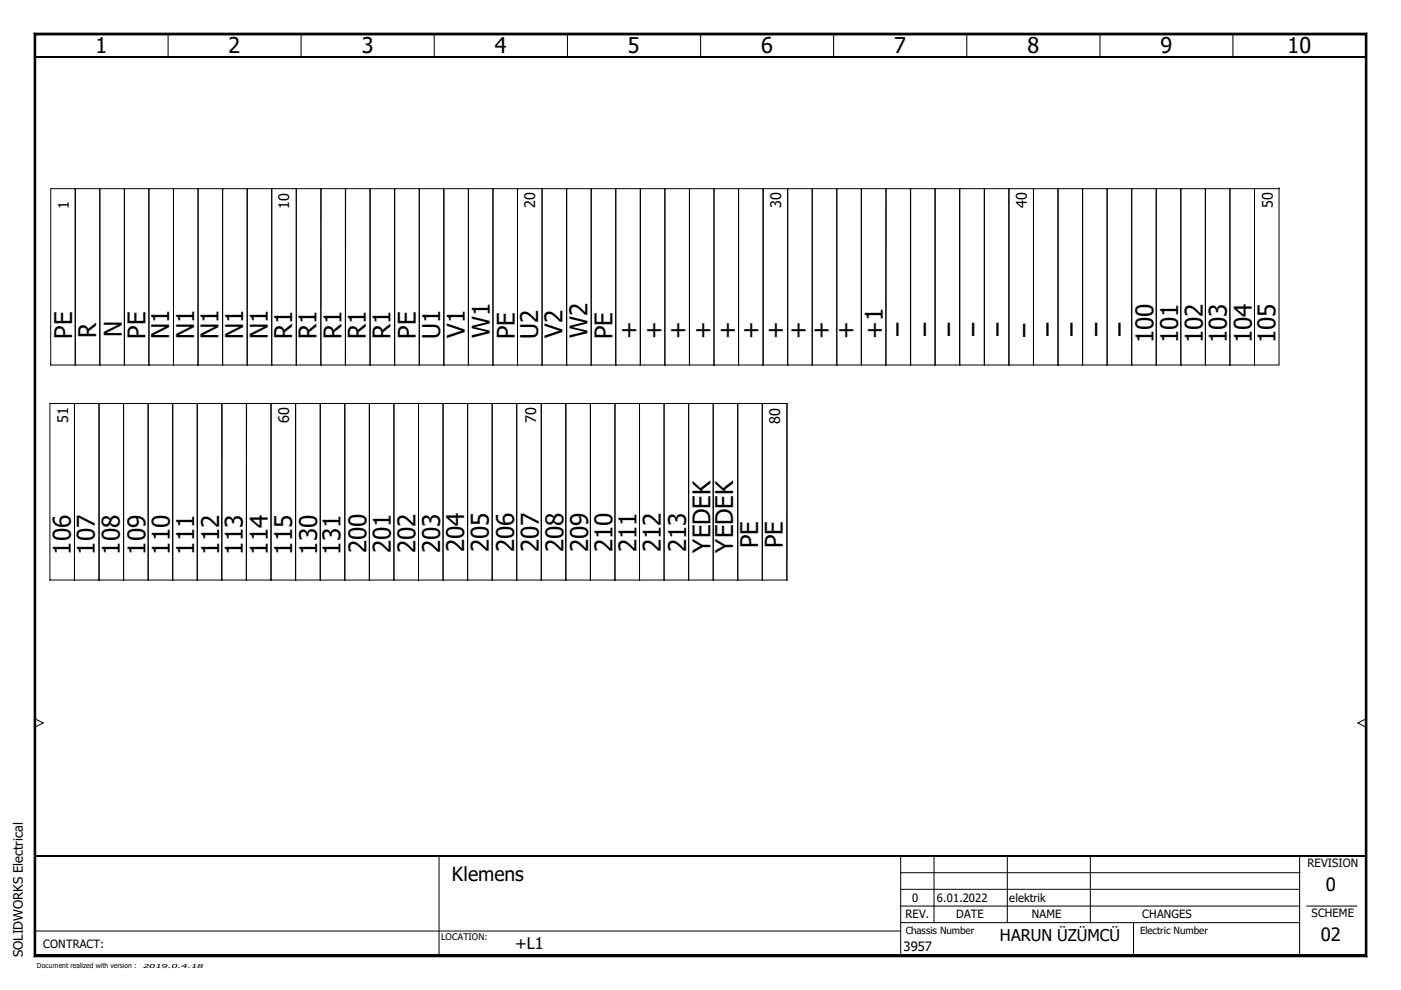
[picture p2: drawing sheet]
<svg xmlns="http://www.w3.org/2000/svg" width="297mm" height="210mm" viewBox="0 0 297 210" stroke-linecap="round" stroke-linejoin="round" font-family="sans-serif">
<path d="M0 0h297v209.9h-297z" fill="none" stroke="#fff" stroke-width=".21"/>
<g fill="none" stroke="#000" stroke-width=".21">
<path d="M7.2 7l.4 .4zM7.2 7h282.6zM7.2 7v195.9zM7.2 7h282.6v195.9h-282.6zM7.6 7.4h281.9zM7.6 7.4v195.1zM7.6 7.4h281.9v195.1h-281.9zM35.7 7.2l-.1 4.9M63.9 7.2l-.1 4.9M92.1 7.2v4.9M120.4 7.2l-.1 4.9M148.6 7.2l-.1 4.9"/>
<path d="M176.8 7.2l-.1 4.9M205 7.2v4.9M233.3 7.2l-.1 4.9M261.4 7.2v4.9M289.5 7.4v195.1zM289.8 7l-.3 .4zM289.8 7v195.9zM271.2 39.8v37.4M16 40v37.4M21.2 40v37.4M26.4 40v37.4M31.6 40v37.4"/>
<path d="M36.8 40v37.4M42 40v37.4M47.2 40v37.4M52.4 40v37.4M57.6 40v37.4M62.8 40v37.4M68 40v37.4l.1-37.4M73.2 40v37.4M78.4 40v37.4M78.5 40v37.4M83.6 40v37.4M83.7 40v37.4"/>
<path d="M88.9 40v37.4M94.1 40v37.4M99.3 40v37.4M104.5 40v37.4M109.7 40v37.4M114.9 40v37.4M120.1 40v37.4M125.3 40v37.4M130.6 40v37.4M135.8 40v37.4M141 40v37.4M146.2 40v37.4"/>
<path d="M151.4 40v37.4M156.6 40v37.4M161.8 40v37.4M167 40v37.4M172.2 40v37.4M177.4 40v37.4M182.6 40v37.4M187.8 40v37.4M193 40v37.4M193.1 40v37.4M198.2 40v37.4M198.3 40v37.4"/>
<path d="M203.5 40v37.4M208.7 40v37.4M213.9 40v37.4M219.1 40v37.4M224.3 40v37.4M229.5 40v37.4M234.7 40v37.4M239.9 40v37.4M245.1 40v37.4M250.4 40v37.4M255.6 40v37.4M260.8 40v37.4"/>
<path d="M266 40v37.4M271.2 40h-260.5v37.4h260.5M15.8 85.6v37.4M21 85.6v37.4M26.2 85.6v37.4M31.4 85.6v37.4M36.6 85.6v37.4M41.8 85.6v37.4M47 85.6v37.4l.1-37.4M52.2 85.6v37.4l.1-37.4M57.4 85.6v37.4M57.5 85.6v37.4"/>
<path d="M62.6 85.6v37.4M62.7 85.6v37.4M67.9 85.6v37.4M73.1 85.6v37.4M78.3 85.6v37.4M83.5 85.6v37.4M88.7 85.6v37.4M93.9 85.6v37.4M99.1 85.6v37.4M104.3 85.6v37.4M109.6 85.6v37.4M114.8 85.6v37.4"/>
<path d="M120 85.6v37.4M125.2 85.6v37.4M130.4 85.6v37.4M135.6 85.6v37.4M140.8 85.6v37.4M146 85.6v37.4M151.2 85.6v37.4M156.4 85.6v37.4M161.6 85.6v37.4M166.8 85.6v37.4l.1-37.4M166.9 85.6h-156.3v37.4h156.3M7.4 152.4l1.7 .9"/>
<path d="M9.1 153.3l-1.7 .9M9.1 153.3h.1M287.9 153.3l1.8 .9M287.9 153.3h.1M289.6 152.4l-1.7 .9M7.4 197.4h183.6M93.1 181.5v21.2M191 195.6h84.6M191 192.1h84.6M191 188.6h84.6M191 185h84.6M191 181.5v21.2"/>
<path d="M198.1 181.5l-.1 14.1M213.6 181.5v14.1M231.2 181.5v14.1M240.3 195.6l.1 7.1M275.6 181.5l-.1 21.2M277 192.1h10.7M7.2 202.9h282.6zM7.6 202.5l-.4 .4zM7.6 202.5h281.9zM289.5 202.5l.3 .4z"/>
</g>
<path d="M7.2 7.2h282.6M7.2 202.7h282.6" fill="none" stroke="#000" stroke-width=".38"/>
<path d="M7.2 7l.4 .4zM289.8 7l-.3 .4zM7.6 202.5l-.4 .4zM289.5 202.5l.3 .4z" fill="#000"/>
<path d="M7.4 7v195.9M7.4 12.1h282.2M289.6 7v195.9M7.4 181.5h282.2" fill="none" stroke="#000" stroke-width=".34"/>
<g font-size="5.2">
<text x="15.3" y="71.8" transform="rotate(-90 15.3 71.8)">PE</text>
<text x="20.4" y="71.7" transform="rotate(-90 20.4 71.7)">R</text>
<text x="25.8" y="71.4" transform="rotate(-90 25.8 71.4)">N</text>
<text x="30.8" y="71.8" transform="rotate(-90 30.8 71.8)">PE</text>
<text x="35.9" y="71.9" transform="rotate(-90 35.9 71.9)">N1</text>
<text x="41.1" y="71.9" transform="rotate(-90 41.1 71.9)">N1</text>
<text x="46.4" y="71.9" transform="rotate(-90 46.4 71.9)">N1</text>
<text x="51.6" y="71.9" transform="rotate(-90 51.6 71.9)">N1</text>
<text x="56.8" y="71.9" transform="rotate(-90 56.8 71.9)">N1</text>
<text x="61.9" y="72" transform="rotate(-90 61.9 72)">R1</text>
<text x="67.1" y="72" transform="rotate(-90 67.1 72)">R1</text>
<text x="72.4" y="72" transform="rotate(-90 72.4 72)">R1</text>
<text x="77.6" y="72" transform="rotate(-90 77.6 72)">R1</text>
<text x="82.8" y="72" transform="rotate(-90 82.8 72)">R1</text>
<text x="88.2" y="71.8" transform="rotate(-90 88.2 71.8)">PE</text>
<text x="93.3" y="72" transform="rotate(-90 93.3 72)">U1</text>
<text x="98.5" y="71.6" transform="rotate(-90 98.5 71.6)">V1</text>
<text x="103.8" y="71.7" transform="rotate(-90 103.8 71.7)">W1</text>
<text x="109.2" y="72" transform="rotate(-90 109.2 72)">PE</text>
<text x="114.1" y="72" transform="rotate(-90 114.1 72)">U2</text>
<text x="119.3" y="71.6" transform="rotate(-90 119.3 71.6)">V2</text>
<text x="124.5" y="71.7" transform="rotate(-90 124.5 71.7)">W2</text>
<text x="129.8" y="72" transform="rotate(-90 129.8 72)">PE</text>
<text x="135.1" y="72" transform="rotate(-90 135.1 72)">+</text>
<text x="140.4" y="72" transform="rotate(-90 140.4 72)">+</text>
<text x="145.5" y="72" transform="rotate(-90 145.5 72)">+</text>
<text x="150.8" y="71.8" transform="rotate(-90 150.8 71.8)">+</text>
<text x="156" y="71.8" transform="rotate(-90 156 71.8)">+</text>
<text x="160.9" y="71.8" transform="rotate(-90 160.9 71.8)">+</text>
<text x="166.2" y="71.8" transform="rotate(-90 166.2 71.8)">+</text>
<text x="171" y="71.8" transform="rotate(-90 171 71.8)">+</text>
<text x="175.9" y="71.8" transform="rotate(-90 175.9 71.8)">+</text>
<text x="181.1" y="71.8" transform="rotate(-90 181.1 71.8)">+</text>
<text x="187.2" y="71.8" transform="rotate(-90 187.2 71.8)">+1</text>
<text x="189.7" y="71.3">ı</text>
<text x="195.5" y="71.3">ı</text>
<text x="200.6" y="71.3">ı</text>
<text x="205.7" y="71.3">ı</text>
<text x="210.9" y="71.3">ı</text>
<text x="216.6" y="71.4">ı</text>
<text x="221.5" y="71.3">ı</text>
<text x="226.6" y="71.3">ı</text>
<text x="231.8" y="71.3">ı</text>
<text x="236.8" y="71.3">ı</text>
<text x="244.6" y="72.8" transform="rotate(-90 244.6 72.8)">100</text>
<text x="249.8" y="72.8" transform="rotate(-90 249.8 72.8)">101</text>
<text x="255" y="72.8" transform="rotate(-90 255 72.8)">102</text>
<text x="260.1" y="72.8" transform="rotate(-90 260.1 72.8)">103</text>
<text x="265.4" y="72.8" transform="rotate(-90 265.4 72.8)">104</text>
<text x="270.5" y="72.8" transform="rotate(-90 270.5 72.8)">105</text>
<text x="15" y="117.6" transform="rotate(-90 15 117.6)">106</text>
<text x="20.1" y="117.6" transform="rotate(-90 20.1 117.6)">107</text>
<text x="25.4" y="117.6" transform="rotate(-90 25.4 117.6)">108</text>
<text x="30.8" y="117.6" transform="rotate(-90 30.8 117.6)">109</text>
<text x="36" y="117.6" transform="rotate(-90 36 117.6)">110</text>
<text x="41.2" y="117.6" transform="rotate(-90 41.2 117.6)">111</text>
<text x="46.5" y="117.6" transform="rotate(-90 46.5 117.6)">112</text>
<text x="51.5" y="117.6" transform="rotate(-90 51.5 117.6)">113</text>
<text x="56.8" y="117.6" transform="rotate(-90 56.8 117.6)">114</text>
<text x="62" y="117.6" transform="rotate(-90 62 117.6)">115</text>
<text x="67.3" y="117.6" transform="rotate(-90 67.3 117.6)">130</text>
<text x="72.2" y="117.6" transform="rotate(-90 72.2 117.6)">131</text>
<text x="77.7" y="117.3" transform="rotate(-90 77.7 117.3)">200</text>
<text x="82.9" y="117.3" transform="rotate(-90 82.9 117.3)">201</text>
<text x="88.1" y="117.3" transform="rotate(-90 88.1 117.3)">202</text>
<text x="93.3" y="117.3" transform="rotate(-90 93.3 117.3)">203</text>
<text x="98.4" y="117.1" transform="rotate(-90 98.4 117.1)">204</text>
<text x="103.6" y="117.1" transform="rotate(-90 103.6 117.1)">205</text>
<text x="109" y="117.1" transform="rotate(-90 109 117.1)">206</text>
<text x="114.2" y="117.1" transform="rotate(-90 114.2 117.1)">207</text>
<text x="119.5" y="117.1" transform="rotate(-90 119.5 117.1)">208</text>
<text x="124.7" y="117.1" transform="rotate(-90 124.7 117.1)">209</text>
<text x="129.9" y="117.1" transform="rotate(-90 129.9 117.1)">210</text>
<text x="135" y="117.1" transform="rotate(-90 135 117.1)">211</text>
<text x="140.1" y="117.1" transform="rotate(-90 140.1 117.1)">212</text>
<text x="145.5" y="117.1" transform="rotate(-90 145.5 117.1)">213</text>
<text x="150.6" y="117.2" transform="rotate(-90 150.6 117.2)">YEDEK</text>
<text x="155.4" y="117.2" transform="rotate(-90 155.4 117.2)">YEDEK</text>
<text x="160.7" y="116.2" transform="rotate(-90 160.7 116.2)">PE</text>
<text x="166" y="116.2" transform="rotate(-90 166 116.2)">PE</text>
</g>
<g font-size="4.6">
<text x="20.2" y="11.3">1</text>
<text x="48.5" y="11.3">2</text>
<text x="76.7" y="11.3">3</text>
<text x="104.9" y="11.3">4</text>
<text x="133.1" y="11.3">5</text>
<text x="161.4" y="11.3">6</text>
<text x="189.6" y="11.3">7</text>
<text x="217.8" y="11.3">8</text>
<text x="246" y="11.3">9</text>
<text x="273" y="11.3">10</text>
</g>
<text font-size="4.1" x="95.8" y="186.7">Klemens</text>
<g font-size="3.9">
<text x="281.1" y="188.8">0</text>
<text x="280" y="199.5">02</text>
</g>
<g font-size="3.4">
<text x="109.3" y="201.1">+L1</text>
<text x="212" y="199.4">HARUN ÜZÜMCÜ</text>
</g>
<g font-size="3.1">
<text x="14.6" y="44.3" transform="rotate(-90 14.6 44.3)">1</text>
<text x="61.3" y="44.3" transform="rotate(-90 61.3 44.3)">10</text>
<text x="113.5" y="44.1" transform="rotate(-90 113.5 44.1)">20</text>
<text x="165.6" y="44.1" transform="rotate(-90 165.6 44.1)">30</text>
<text x="217.7" y="44" transform="rotate(-90 217.7 44)">40</text>
<text x="269.9" y="44.2" transform="rotate(-90 269.9 44.2)">50</text>
<text x="14.5" y="89.7" transform="rotate(-90 14.5 89.7)">51</text>
<text x="61.3" y="89.7" transform="rotate(-90 61.3 89.7)">60</text>
<text x="113.7" y="89.7" transform="rotate(-90 113.7 89.7)">70</text>
<text x="165.4" y="89.9" transform="rotate(-90 165.4 89.9)">80</text>
</g>
<g font-size="2.7">
<text x="4.8" y="202.9" transform="rotate(-90 4.8 202.9)">SOLIDWORKS Electrical</text>
<text x="191.6" y="201.5">3957</text>
</g>
<g font-size="2.4">
<text x="277.2" y="183.9">REVISION</text>
<text x="193.4" y="191.3">0</text>
<text x="198.6" y="191.3">6.01.2022</text>
<text x="214" y="191.3">elektrik</text>
<text x="192" y="194.7">REV.</text>
<text x="202.7" y="194.7">DATE</text>
<text x="218.8" y="194.7">NAME</text>
<text x="242.2" y="194.7">CHANGES</text>
<text x="278.1" y="194.4">SCHEME</text>
<text x="9.1" y="200.9">CONTRACT:</text>
</g>
<g font-size="2.1">
<text x="192" y="198">Chassis Number</text>
<text x="241.8" y="198.1">Electric Number</text>
</g>
<text font-size="1.9" x="93.5" y="199.3">LOCATION:</text>
<text font-size="1.5" x="7.8" y="205.3">Document realized with version :</text>
<text font-size="1.2" x="30.3" y="205.2">2019.0.4.18</text>
</svg>
